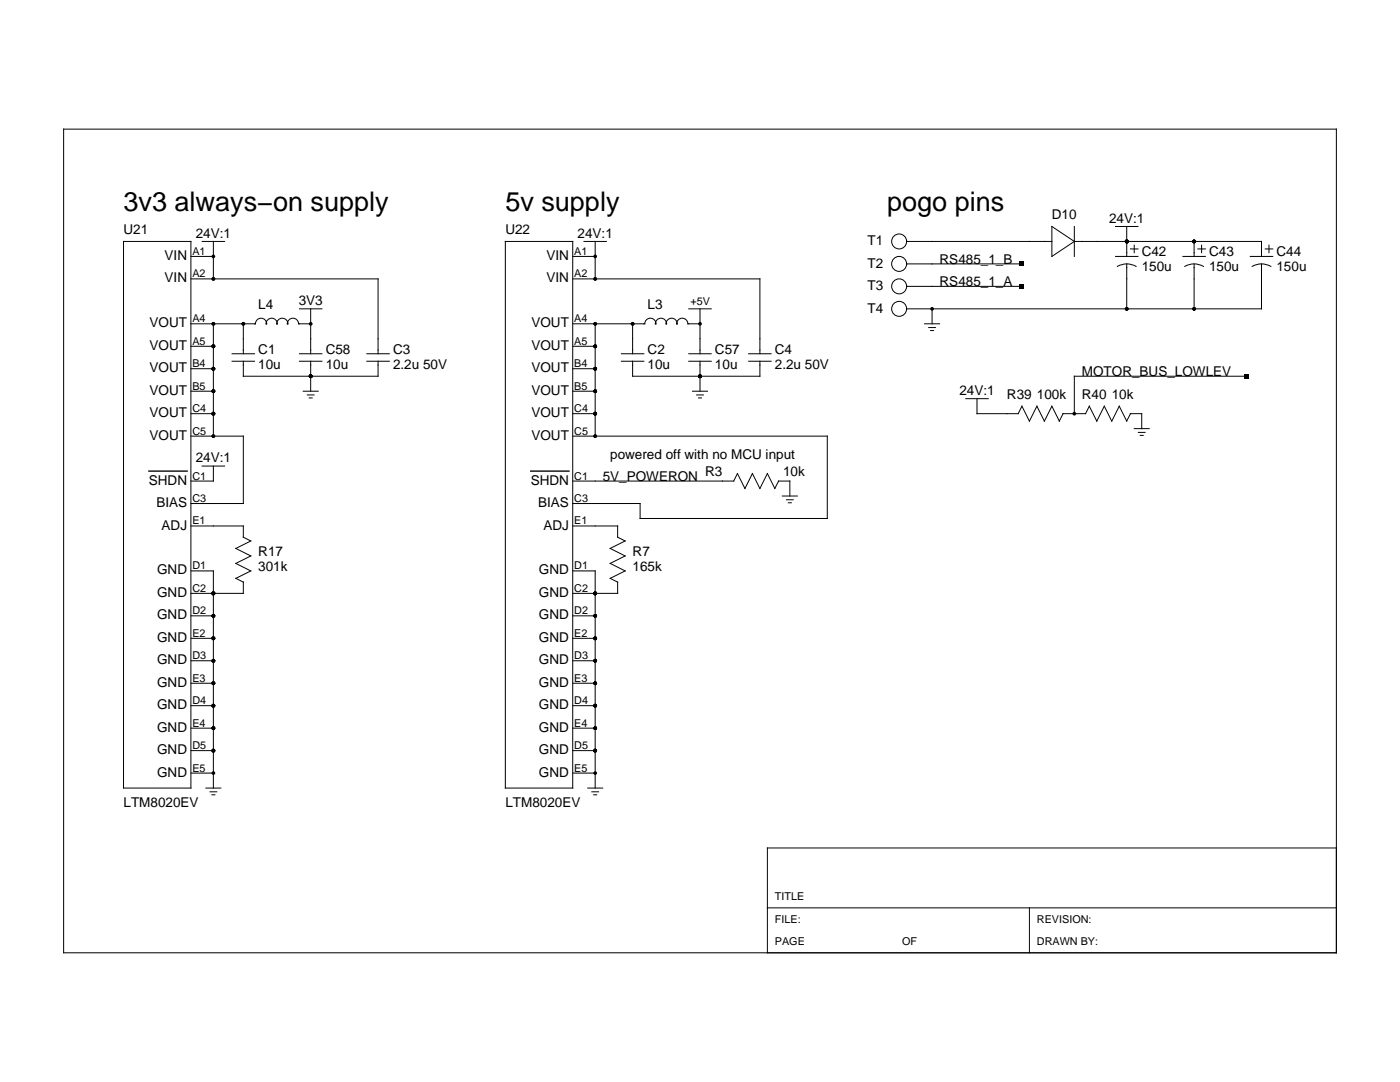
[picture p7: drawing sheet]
<svg xmlns="http://www.w3.org/2000/svg" width="279mm" height="216mm" viewBox="0 0 279 216" stroke-linecap="round" stroke-linejoin="round" font-family="sans-serif">
<g fill="none" stroke="#000" stroke-width=".2">
<path d="M12.7 25.8h254v164.3h-254zM24.7 48.2h13.4v109h-13.4zM38.1 51.2h4.5M38.1 55.6h37.4v15M40.3 48.2h4.5M42.6 48.2v7.4M100.9 48.2h13.4v109h-13.4zM114.3 51.2h4.5M114.3 55.6h37.4v15M116.5 48.2h4.5M118.8 48.2v7.4M180.9 48.2h29"/>
<path d="M180.9 57.1h23M180.9 52.7h23M209.9 45.2l4.5 3-4.5 3zM214.4 48.2h37.4v3M214.4 45.2v6M222.6 51.2h4.5M222.6 45.2h4.5M223 53.2a3.7 3.7 0 0 1 3.7 0M224.9 45.2v6M224.9 52.7v8.9M225.6 49.7h1.5M226.4 48.9v1.5"/>
<path d="M236.1 51.2h4.5M236.4 53.2a3.7 3.7 0 0 1 3.8 0M238.3 48.2v3M238.3 52.7v8.9M239.1 49.7h1.5M239.8 48.9v1.5M249.5 51.2h4.5M249.9 53.2a3.7 3.7 0 0 1 3.7 0M251.8 52.7v8.9h-70.9M252.5 49.7h1.5M253.3 48.9v1.5M38.1 64.6h12.9a1.09 1.09 0 0 1 1.1-1.1 1.09 1.09 0 0 1 1.1 1.2 1.07 1.07 0 0 1 1-1.2 1.07 1.07 0 0 1 1.1 1.2 1.07 1.07 0 0 1 1-1.2 1.07 1.07 0 0 1 1.1 1.2 1.09 1.09 0 0 1 1.1-1.2 1.09 1.09 0 0 1 1.1 1.1h2.4"/>
<path d="M38.1 69.1h4.5M38.1 73.6h4.5M38.1 78.1h4.5M42.6 64.6v22.4M46.3 72.1h4.5M46.3 70.6h4.5M48.6 64.6v6M48.6 72.1v3h26.9v-3M59.8 72.1h4.4M59.8 70.6h4.4M59.8 61.6h4.4M60.5 78.1h3"/>
<path d="M61.3 78.8h1.4M61.7 79.4h.6M62 61.6v9M62 72.1v6M73.2 72.1h4.5M73.2 70.6h4.5M114.3 64.6h14.4a1.09 1.09 0 0 1 1.1-1.1 1.09 1.09 0 0 1 1.1 1.2 1.07 1.07 0 0 1 1-1.2 1.07 1.07 0 0 1 1.1 1.2 1.07 1.07 0 0 1 1-1.2 1.07 1.07 0 0 1 1.1 1.2 1.09 1.09 0 0 1 1.1-1.2 1.09 1.09 0 0 1 1.1 1.1h2.4M114.3 69.1h4.5M114.3 73.6h4.5M114.3 78.1h4.5M118.8 64.6v22.4M124 72.1h4.5"/>
<path d="M124 70.6h4.5M126.3 72.1v3h25.4v-3M126.3 64.6v6M137.5 72.1h4.4M137.5 70.6h4.4M137.5 61.6h4.4M138.2 78.1h3M139 78.8h1.4M139.4 79.4h.6M139.7 61.6v9M139.7 72.1v6M149.4 72.1h4.5"/>
<path d="M149.4 70.6h4.5M184.5 64.6h3M185.3 65.4h1.4M185.7 66h.6M186 61.6v3M192.7 79.6h4.5M195 79.6v2.9h8.2l.7-1.5 1.5 3 1.5-3 1.5 3 1.5-3 1.5 3 .8-1.5h4.4l.8-1.5 1.5 3 1.5-3 1.5 3 1.5-3 1.5 3 .7-1.5M248.8 75.1h-34.4v7.4M38.1 82.5h4.5M38.1 87h10.5v13.5h-10.5M40.3 93h4.5M42.6 93v3h-4.5"/>
<path d="M114.3 82.5h4.5M114.3 87h50.8v16.5h-37.4v-3h-13.4M114.3 96h32.1l.8-1.5 1.5 3 1.5-3 1.5 3 1.4-3 1.5 3 .8-1.5h2.2v3M156.1 99h3M157 99.7h1.3M225.6 82.5h2.3v3M226.4 85.5h2.9M227.2 86.3h1.3M227.6 86.9h.6M38.1 105h10.5v2.2l1.5 .7-3 1.5 3 1.5-3 1.5 3 1.5-3 1.5 1.5 .8v2.2h-10.5M38.1 113.9h4.5v43.3M114.3 105h9v2.2l1.5 .7-3 1.5 3 1.5-3 1.5 3 1.5-3 1.5 1.5 .8v2.2h-9"/>
<path d="M114.3 113.9h4.5v43.3M157.3 100.3h.6M38.1 122.9h4.5M38.1 127.4h4.5M38.1 131.8h4.5M38.1 136.3h4.5M114.3 122.9h4.5M114.3 127.4h4.5M114.3 131.8h4.5M114.3 136.3h4.5M38.1 140.8h4.5M38.1 145.3h4.5"/>
<path d="M38.1 149.8h4.5M38.1 154.3h4.5M41.1 157.2h3M41.9 158h1.4M42.3 158.6h.6M114.3 140.8h4.5M114.3 145.3h4.5M114.3 149.8h4.5M114.3 154.3h4.5M117.3 157.2h3M118.1 158h1.4M118.5 158.6h.6"/>
<path d="M266.7 169.2h-113.6v20.9M153.1 181.2h113.6M205.4 181.2v8.9"/>
<circle cx="179.4" cy="52.7" r="1.49"/>
<circle cx="179.4" cy="48.2" r="1.49"/>
<circle cx="179.4" cy="57.1" r="1.49"/>
<circle cx="179.4" cy="61.6" r="1.49"/>
</g>
<path d="M29.7 94h7.7M105.9 94h7.7" fill="none" stroke="#000" stroke-width=".27"/>
<g fill="#000">
<path d="M203.5 56.7h.9v.9h-.9zM203.5 52.2h.9v.9h-.9zM248.3 74.6h.9v.9h-.9z"/>
<circle cx="42.6" cy="55.6" r=".37"/>
<circle cx="42.6" cy="51.2" r=".37"/>
<circle cx="118.8" cy="55.6" r=".37"/>
<circle cx="118.8" cy="51.2" r=".37"/>
<circle cx="224.9" cy="48.2" r=".37"/>
<circle cx="238.3" cy="48.2" r=".37"/>
<circle cx="42.6" cy="78.1" r=".37"/>
<circle cx="42.6" cy="73.6" r=".37"/>
<circle cx="42.6" cy="64.6" r=".37"/>
<circle cx="42.6" cy="69.1" r=".37"/>
<circle cx="48.6" cy="64.6" r=".37"/>
<circle cx="62" cy="64.6" r=".37"/>
<circle cx="62" cy="75.1" r=".37"/>
<circle cx="118.8" cy="78.1" r=".37"/>
<circle cx="118.8" cy="73.6" r=".37"/>
<circle cx="118.8" cy="64.6" r=".37"/>
<circle cx="118.8" cy="69.1" r=".37"/>
<circle cx="126.3" cy="64.6" r=".37"/>
<circle cx="139.7" cy="64.6" r=".37"/>
<circle cx="139.7" cy="75.1" r=".37"/>
<circle cx="186" cy="61.6" r=".37"/>
<circle cx="224.9" cy="61.6" r=".37"/>
<circle cx="238.3" cy="61.6" r=".37"/>
<circle cx="42.6" cy="82.5" r=".37"/>
<circle cx="42.6" cy="87" r=".37"/>
<circle cx="118.8" cy="82.5" r=".37"/>
<circle cx="118.8" cy="87" r=".37"/>
<circle cx="214.4" cy="82.5" r=".37"/>
<circle cx="42.6" cy="118.4" r=".37"/>
<circle cx="118.8" cy="118.4" r=".37"/>
<circle cx="42.6" cy="122.9" r=".37"/>
<circle cx="42.6" cy="127.4" r=".37"/>
<circle cx="42.6" cy="131.8" r=".37"/>
<circle cx="42.6" cy="136.3" r=".37"/>
<circle cx="118.8" cy="122.9" r=".37"/>
<circle cx="118.8" cy="127.4" r=".37"/>
<circle cx="118.8" cy="131.8" r=".37"/>
<circle cx="118.8" cy="136.3" r=".37"/>
<circle cx="42.6" cy="154.3" r=".37"/>
<circle cx="42.6" cy="149.8" r=".37"/>
<circle cx="42.6" cy="145.3" r=".37"/>
<circle cx="42.6" cy="140.8" r=".37"/>
<circle cx="118.8" cy="149.8" r=".37"/>
<circle cx="118.8" cy="154.3" r=".37"/>
<circle cx="118.8" cy="145.3" r=".37"/>
<circle cx="118.8" cy="140.8" r=".37"/>
</g>
<g font-size="5.4">
<text x="24.7" y="42.2">3v3 always−on supply</text>
<text x="100.9" y="42.2">5v supply</text>
<text x="177.1" y="42.2">pogo pins</text>
</g>
<g font-size="2.7">
<text x="24.7" y="46.7">U21</text>
<text x="39.1" y="47.4">24V:1</text>
<text x="100.9" y="46.7">U22</text>
<text x="115.3" y="47.4">24V:1</text>
<text x="209.9" y="43.7">D10</text>
<text x="221.3" y="44.4">24V:1</text>
<text x="32.9" y="51.9">VIN</text>
<text x="109.1" y="51.9">VIN</text>
<text x="173.2" y="48.9">T1</text>
<text x="173.2" y="53.4">T2</text>
<text x="187.5" y="52.7">RS485_1_B</text>
<text x="227.9" y="51.2">C42</text>
<text x="241.3" y="51.2">C43</text>
<text x="254.7" y="51.2">C44</text>
<text x="32.9" y="56.4">VIN</text>
<text x="109.1" y="56.4">VIN</text>
<text x="173.2" y="57.9">T3</text>
<text x="187.5" y="57.1">RS485_1_A</text>
<text x="227.9" y="54.2">150u</text>
<text x="241.3" y="54.2">150u</text>
<text x="254.7" y="54.2">150u</text>
<text x="29.9" y="65.3">VOUT</text>
<text x="51.5" y="61.6">L4</text>
<text x="59.6" y="60.9">3V3</text>
<text x="106.1" y="65.3">VOUT</text>
<text x="129.2" y="61.6">L3</text>
<text x="173.2" y="62.4">T4</text>
<text x="29.9" y="69.8">VOUT</text>
<text x="51.5" y="70.6">C1</text>
<text x="65" y="70.6">C58</text>
<text x="78.4" y="70.6">C3</text>
<text x="106.1" y="69.8">VOUT</text>
<text x="129.2" y="70.6">C2</text>
<text x="142.7" y="70.6">C57</text>
<text x="154.6" y="70.6">C4</text>
<text x="29.9" y="74.3">VOUT</text>
<text x="51.5" y="73.6">10u</text>
<text x="65" y="73.6">10u</text>
<text x="78.4" y="73.6">2.2u 50V</text>
<text x="106.1" y="74.3">VOUT</text>
<text x="129.2" y="73.6">10u</text>
<text x="142.7" y="73.6">10u</text>
<text x="154.6" y="73.6">2.2u 50V</text>
<text x="215.9" y="75.1">MOTOR_BUS_LOWLEV</text>
<text x="29.9" y="78.8">VOUT</text>
<text x="29.9" y="83.3">VOUT</text>
<text x="106.1" y="78.8">VOUT</text>
<text x="106.1" y="83.3">VOUT</text>
<text x="191.5" y="78.8">24V:1</text>
<text x="201" y="79.6">R39 100k</text>
<text x="215.9" y="79.6">R40 10k</text>
<text x="29.9" y="87.7">VOUT</text>
<text x="106.1" y="87.7">VOUT</text>
<text x="39.1" y="92.3">24V:1</text>
<text x="120.3" y="96">5V_POWERON</text>
<text x="121.8" y="91.5">powered off with no MCU input</text>
<text x="140.7" y="95">R3</text>
<text x="156.3" y="95">10k</text>
<text x="29.7" y="96.7">SHDN</text>
<text x="31.2" y="101.2">BIAS</text>
<text x="105.9" y="96.7">SHDN</text>
<text x="107.4" y="101.2">BIAS</text>
<text x="32.3" y="105.7">ADJ</text>
<text x="108.5" y="105.7">ADJ</text>
<text x="51.5" y="110.9">R17</text>
<text x="51.5" y="113.9">301k</text>
<text x="126.3" y="110.9">R7</text>
<text x="126.3" y="113.9">165k</text>
<text x="31.4" y="114.6">GND</text>
<text x="31.4" y="119.1">GND</text>
<text x="107.6" y="114.6">GND</text>
<text x="107.6" y="119.1">GND</text>
<text x="31.4" y="123.6">GND</text>
<text x="107.6" y="123.6">GND</text>
<text x="31.4" y="128.1">GND</text>
<text x="107.6" y="128.1">GND</text>
<text x="31.4" y="132.6">GND</text>
<text x="31.4" y="137">GND</text>
<text x="107.6" y="132.6">GND</text>
<text x="107.6" y="137">GND</text>
<text x="31.4" y="141.5">GND</text>
<text x="107.6" y="141.5">GND</text>
<text x="31.4" y="146">GND</text>
<text x="107.6" y="146">GND</text>
<text x="31.4" y="150.5">GND</text>
<text x="31.4" y="155">GND</text>
<text x="107.6" y="150.5">GND</text>
<text x="107.6" y="155">GND</text>
<text x="24.7" y="161">LTM8020EV</text>
<text x="100.9" y="161">LTM8020EV</text>
</g>
<g font-size="2.2">
<text x="38.4" y="50.9">A1</text>
<text x="114.6" y="50.9">A1</text>
<text x="38.4" y="55.3">A2</text>
<text x="114.6" y="55.3">A2</text>
<text x="38.4" y="64.3">A4</text>
<text x="114.6" y="64.3">A4</text>
<text x="137.8" y="60.9">+5V</text>
<text x="38.4" y="68.8">A5</text>
<text x="114.6" y="68.8">A5</text>
<text x="38.4" y="73.3">B4</text>
<text x="38.4" y="77.8">B5</text>
<text x="114.6" y="73.3">B4</text>
<text x="114.6" y="77.8">B5</text>
<text x="38.4" y="82.2">C4</text>
<text x="114.6" y="82.2">C4</text>
<text x="38.4" y="86.7">C5</text>
<text x="114.6" y="86.7">C5</text>
<text x="38.4" y="95.7">C1</text>
<text x="114.6" y="95.7">C1</text>
<text x="38.4" y="100.2">C3</text>
<text x="114.6" y="100.2">C3</text>
<text x="38.4" y="104.7">E1</text>
<text x="114.6" y="104.7">E1</text>
<text x="38.4" y="113.6">D1</text>
<text x="114.6" y="113.6">D1</text>
<text x="38.4" y="118.1">C2</text>
<text x="114.6" y="118.1">C2</text>
<text x="38.4" y="122.6">D2</text>
<text x="114.6" y="122.6">D2</text>
<text x="38.4" y="127.1">E2</text>
<text x="38.4" y="131.5">D3</text>
<text x="114.6" y="127.1">E2</text>
<text x="114.6" y="131.5">D3</text>
<text x="38.4" y="136">E3</text>
<text x="114.6" y="136">E3</text>
<text x="38.4" y="140.5">D4</text>
<text x="114.6" y="140.5">D4</text>
<text x="38.4" y="145">E4</text>
<text x="38.4" y="149.5">D5</text>
<text x="114.6" y="145">E4</text>
<text x="114.6" y="149.5">D5</text>
<text x="38.4" y="154">E5</text>
<text x="114.6" y="154">E5</text>
<text x="154.6" y="179.7">TITLE</text>
<text x="154.6" y="184.1">FILE:</text>
<text x="206.9" y="184.1">REVISION:</text>
<text x="154.6" y="188.6">PAGE</text>
<text x="180" y="188.6">OF</text>
<text x="206.9" y="188.6">DRAWN BY:</text>
</g>
</svg>
